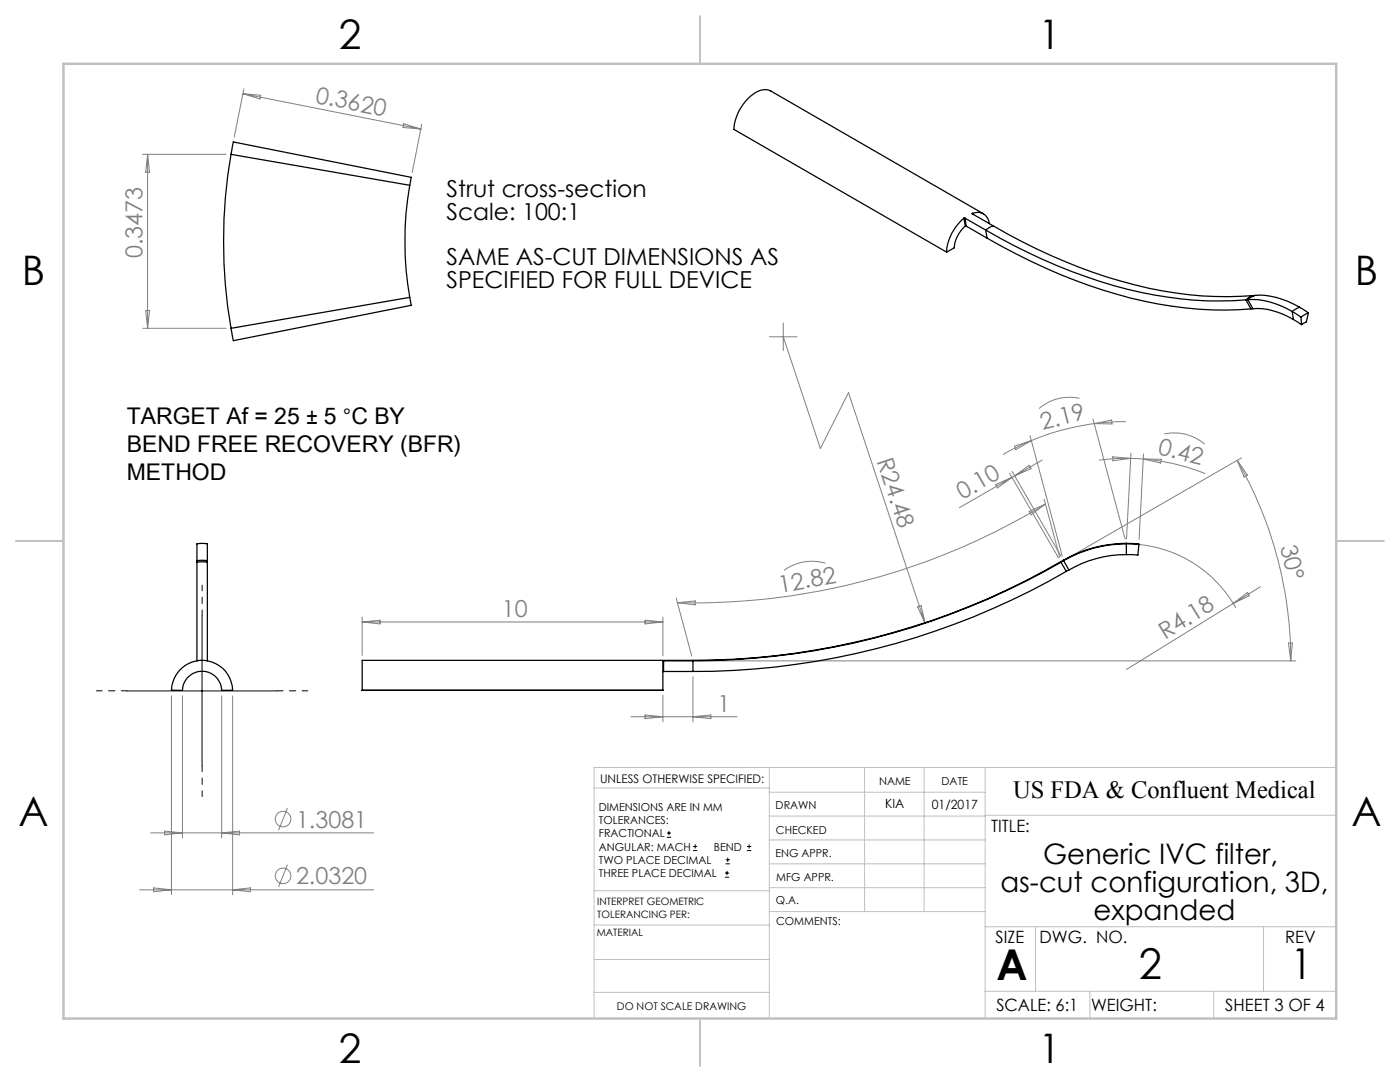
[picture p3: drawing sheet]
<svg xmlns="http://www.w3.org/2000/svg" width="279mm" height="216mm" viewBox="0 0 279 216" stroke-linecap="round" stroke-linejoin="round" font-family="sans-serif">
<g fill="none" stroke="#808080" stroke-width=".2">
<path d="M48.5 18.7l35.5 7.1M48.5 18.7l3.5 .3-.1 .8zM48.7 17.7l-2 9.6M28.5 30.8h16.6M29.5 30.8v34.7M29.5 30.8l.3 3.6h-.7zM80.6 24.7l3.4 1.1-3.6-.4zM84.2 24.8l-1.9 9.6M28.5 65.5h16.6M29.1 61.9h.7l-.3 3.6zM153.6 67.2h5.5M156.3 67.2l7.4 22.3 5.6-11.1 15.3 46"/>
<path d="M156.3 64.5v5.5M215.4 79.5a9.3 9.3 0 0 0-8 2M198.7 96.7l3.3-1.5-2.9 2.2zM201.5 94.4l9.7 16.9M202 95.2l-10.5 6.1M202 94.1l9.8 16.9M202.5 89l3.3-1.1-3.1 1.8zM202.5 95l-.5 .2M202.5 95l2.9-2.1 .4 .6zM205.6 86.9l6.4 24M205.8 87.9l-2.1 1-3.5 1.8M208 91.8l-5.5 3.2"/>
<path d="M208.4 99.6l3.1 11.6M218.1 83.6l6.4 24M218.4 84.5l3.5-.7v.8zM218.4 84.5l-3 .5a47.7 47.7 0 0 0-9.6 2.9M222.1 91.2l3.5 .3-3.5 .4zM224.7 84.1l-2.4 .1-3.9 .3M225.6 91.5l2.5 .1M225.6 91.5h-3.1l-3.2 .3M225.7 90.5l-.9 17M228.1 91.6a41.9 41.9 0 0 1 12.5 2.9M228.1 91.6l3.6 .1-.1 .7zM228.2 90.6l-.9 17"/>
<path d="M232.3 86.6a9.2 9.2 0 0 1 8.1 2M246.9 91.9l2.1 2.9-.7 .4zM246.9 91.9a80.5 80.5 0 0 1 10.7 40M247.8 91.4l-34.7 20M134.9 119.3l3.1 11.6M164.7 112.4a9.2 9.2 0 0 0-8.2 1.4M205.4 102.1l3.2-1.5-2.8 2.1zM208.6 100.6a135.5 135.5 0 0 1-73.4 19.7M225.8 108.5a24.9 24.9 0 0 1 20.8 12.8M251.5 117.1l-5.4 3.3M34.2 138.9v39.6M36.4 138.9v28.3"/>
<path d="M44.2 138.9v28.3M46.4 138.9v39.6M72.3 123.1v7.7M72.3 124.1h60M72.3 124.1l3.5-.3v.7zM128.7 123.8l3.6 .3-3.6 .4zM132.3 123.1v7.8M132.3 138.7v5.3M135.2 120.3l3.5-.4v.8zM138.3 135v9M139.3 131.9h119.3M183.1 121.1l.7-.2 .8 3.5z"/>
<path d="M246.1 120.4l-21.3 13.2M246.1 120.4l2.9-2.2 .3 .7zM257.1 128.3h.8l-.3 3.6zM125.9 143h21.2M128.7 142.7l3.6 .3-3.6 .4zM138.3 143l3.6-.3v.7zM27.9 177.6h46.7M30.1 166.2h44.5M30.7 177.2l3.5 .4-3.5 .3zM32.8 165.8l3.6 .4-3.6 .4zM44.2 166.2l3.6-.4v.8zM46.4 177.6l3.6-.4v.7z"/>
<path d="M57.4 172.5l-1.8 4.5M57.4 161.2l-1.8 4.5"/>
<circle cx="56.5" cy="174.8" r="1.56"/>
<circle cx="56.5" cy="163.4" r="1.55"/>
</g>
<g fill="none" stroke="#000" stroke-width=".2">
<path d="M25.3 137.9h30M40.3 122.9v30M133.1 167.1h.8M133.1 166.2h.8M133.5 165.8v.9M138.3 169.7h.8M138.3 168.9h.8M138.7 168.5v.8M144.7 175h.8M144.7 174.2h.8M144.8 172.4h.9M144.8 171.6h.9"/>
<path d="M145.1 173.8v.8M145.2 171.1v.9M149.1 169.7h.8M149.1 168.9h.8M149.5 168.5v.8"/>
</g>
<path d="M25.3 137.8h-6.1M40.3 122.8v-6.1M55.3 137.8h6.1M40.3 152.8v6.1" fill="none" stroke="#000" stroke-width=".2" stroke-dasharray="15.2 1.3 1.3 1.3" stroke-dashoffset="14.1"/>
<g fill="none" stroke="#c0c0c0" stroke-width=".2">
<path d="M118.6 157.2h34.9M153.5 153.1v50.1M153.5 158.1h43.1M172.5 153.1v28.8M184.4 153.1v28.8M196.6 153.1v50.1M266.7 153.1h-148.1v50.1M118.6 177.7h35M153.5 167.6h43.1M153.5 162.8h43.1M153.5 172.4h43.1M153.5 177.1h43.1"/>
<path d="M196.6 162.7h70.1M118.6 198h34.9M118.6 191.5h34.9M118.6 184.6h35M153.6 181.9h43M196.6 197.8h70.1M196.6 184.9h70.1M206.7 184.9v12.9M217.5 197.8v5.4M242.2 197.8v5.4M252.2 184.9v12.9"/>
</g>
<path d="M139.7 3.2v9.5M3.1 107.9h9.6M266.7 107.9h9.5M139.7 203.2v9.6" fill="none" stroke="#c0c0c0" stroke-width=".25"/>
<path d="M12.7 12.7h254v190.5h-254z" fill="none" stroke="#c0c0c0" stroke-width=".5"/>
<g fill="none" stroke="#000" stroke-width=".25">
<path d="M46.1 30.8a102.4 102.4 0 0 0 0 34.7M46.1 30.8l.5-2.5 35.5 7.1-.3 1.6M46.1 30.8l35.7 6.2M81.8 37a66.1 66.1 0 0 0 0 22.3M81.8 59.3l.3 1.6-35.5 7.1-.5-2.5M81.8 59.3l-35.7 6.2M192.4 43.5h.2M192.4 43.5a9.6 9.6 0 0 0-3.5 6.8M192.4 43.5l.3 1.6M192.6 43.5l4.1 2.4M192.6 43.5l.2 1.6M192.7 45.1h.1"/>
<path d="M192.7 45.1a6.4 6.4 0 0 0-2.3 4.4l-1.5 .8M192.8 45.1l4.2 2.4M194.1 42.6a2.37 2.37 0 0 1 3.3 2M194.1 42.6l4.1 2.4M194.1 42.6l-.1 .1M196.3 42.7l-42.5-24.5a3.4 3.4 0 0 0-3.9 .9 9.4 9.4 0 0 0-3.4 6.7l42.4 24.5M196.7 45.9a105.4 105.4 0 0 0 33.7 13 68.2 68.2 0 0 0 18.2 .9M196.7 45.9l.3 1.6M197 47.5a108.7 108.7 0 0 0 34.2 13.2 69.8 69.8 0 0 0 18.5 .9M198.2 45l-1.5 .9M198.2 45a100.8 100.8 0 0 0 39.1 13.8 71 71 0 0 0 12.8 .2M248.6 59.8l1.1 1.8"/>
<path d="M249 59.8a15.4 15.4 0 0 1 8.9 2.4M249 59.8l1 1.8M249 59.8h-.4M250.1 59l-.8 .3-.7 .5M250.5 58.9l-.8 .4-.7 .5M250.5 58.9a15.5 15.5 0 0 1 8.9 2.4M250.5 58.9l-.4 .1M250 61.6a14.2 14.2 0 0 1 8.1 2.1M250 61.6h-.3M257.9 62.2l1.7 1.1M257.9 62.2l.2 1.5M258.1 63.7l1.7 1.1"/>
<path d="M259.4 61.3l-1.5 .9M259.4 61.3l1.7 1.1M259.6 63.3l.2 1.5M261.1 62.4l-1.5 .9M261.1 62.4l-.4 1.8-.9 .6M39.3 112.2v19.7M39.3 112.2l1-.1 1.1 .1M39.3 111.9h2.1M39.3 111.9v-3.4l1-.1 1.1 .1v3.4M39.3 111.9v.3M41.4 112.2v19.7M41.4 111.9v.3"/>
<path d="M211.7 112.1a146.7 146.7 0 0 1-73.4 19.7M211.7 112.1v.1M211.7 112.2a147.7 147.7 0 0 1-73.4 19.7M211.7 112.2l1.1 1.8M212.2 111.8l.1 .1M212.2 111.8l-.5 .3M212.3 111.9l-.6 .3M212.3 111.9l1 1.8M212.8 114a148.4 148.4 0 0 1-74.5 20M213.3 113.7l-.5 .3M224.8 108.4a25.6 25.6 0 0 0-12.6 3.4M224.8 108.4l1.9 .1h.6v.2"/>
<path d="M224.8 108.5a24.9 24.9 0 0 0-12.5 3.4M224.8 110.7a22.9 22.9 0 0 0-11.5 3M224.8 108.5l2.5 .2M224.8 108.4v.1M224.8 108.5v2.2M227.3 108.7l-.2 2.1-2.3-.1M36.2 133.3a6.1 6.1 0 0 1 6.5-1 6.1 6.1 0 0 1 3.7 5.4l-2.2 .1a3.9 3.9 0 0 0-3.9-3.9 3.9 3.9 0 0 0-3.9 3.9l-2.2-.1a6.2 6.2 0 0 1 2-4.4zM72.3 137.7h60M132.4 131.9h-.1v5.8M132.4 134h-.1M132.4 131.9h5.9M132.4 134h5.9"/>
<path d="M132.4 131.9v2.1M138.3 131.8h-66v5.9M138.3 131.8v.1M138.3 131.9v2.1"/>
</g>
<g font-size="8.5">
<text x="198.9" y="195.5">A</text>
<text x="227.3" y="195.4">2</text>
<text x="257.6" y="195.4">1</text>
</g>
<g font-size="8.1">
<text x="67.6" y="9.7">2</text>
<text x="207.3" y="9.7">1</text>
<text x="4.4" y="57">B</text>
<text x="270.4" y="57">B</text>
<text x="3.7" y="164.9">A</text>
<text x="269.7" y="164.9">A</text>
<text x="67.6" y="212.2">2</text>
<text x="207.3" y="212.2">1</text>
</g>
<g font-size="5.6">
<text x="208.2" y="172.3">Generic IVC filter,</text>
<text x="199.6" y="178">as-cut configuration, 3D,</text>
<text x="218.2" y="183.6">expanded</text>
</g>
<text font-size="4.9" x="202.2" y="159.3">US FDA &amp; Confluent Medical</text>
<g font-size="4.7" fill="#808080">
<text x="62.8" y="20.5" transform="rotate(11 62.8 20.5)">0.3620</text>
<text x="28.5" y="51.5" transform="rotate(-90 28.5 51.5)">0.3473</text>
<text x="208.1" y="85.7" transform="rotate(-14 208.1 85.7)">2.19</text>
<text x="174.9" y="91.9" transform="rotate(72 174.9 91.9)">R24.48</text>
<text x="231" y="90.6" transform="rotate(14 231 90.6)">0.42</text>
<text x="192.1" y="99.8" transform="rotate(-30 192.1 99.8)">0.10</text>
<text x="255.5" y="109.1" transform="rotate(76 255.5 109.1)">30°</text>
<text x="155.6" y="118.3" transform="rotate(-10 155.6 118.3)">12.82</text>
<text x="100.1" y="123.1">10</text>
<text x="232.5" y="127.7" transform="rotate(-32 232.5 127.7)">R4.18</text>
<text x="143.2" y="142">1</text>
<text x="59.1" y="165.1">1.3081</text>
<text x="59.1" y="176.5">2.0320</text>
</g>
<g font-size="4.7">
<text x="89.1" y="39.4">Strut cross-section</text>
<text x="89.1" y="43.9">Scale: 100:1</text>
<text x="89.1" y="52.9">SAME AS-CUT DIMENSIONS AS</text>
<text x="89.1" y="57.5">SPECIFIED FOR FULL DEVICE</text>
</g>
<g font-size="4.6">
<text x="25.3" y="84.6">TARGET Af = 25 ± 5 °C BY</text>
<text x="25.3" y="90.2">BEND FREE RECOVERY (BFR)</text>
<text x="25.3" y="95.8">METHOD</text>
</g>
<g font-size="3.4">
<text x="197.8" y="166">TITLE:</text>
<text x="198.7" y="188.1">SIZE</text>
<text x="207.5" y="188.1">DWG. NO.</text>
<text x="256.5" y="188.2">REV</text>
<text x="198.8" y="201.7">SCALE: 6:1</text>
<text x="217.7" y="201.8">WEIGHT:</text>
<text x="244.5" y="201.7">SHEET 3 OF 4</text>
</g>
<g font-size="2.5">
<text x="176.7" y="161.3">KIA</text>
<text x="186" y="161.4">01/2017</text>
</g>
<text font-size="2.4" x="119.8" y="156.2">UNLESS OTHERWISE SPECIFIED:</text>
<g font-size="2.2">
<text x="119.5" y="161.8">DIMENSIONS ARE IN MM</text>
<text x="154.8" y="161.4">DRAWN</text>
<text x="175.4" y="156.6">NAME</text>
<text x="187.9" y="156.7">DATE</text>
<text x="119.5" y="164.4">TOLERANCES:</text>
<text x="119.5" y="167.1">FRACTIONAL</text>
<text x="154.9" y="166.3">CHECKED</text>
<text x="119.5" y="169.7">ANGULAR: MACH</text>
<text x="119.5" y="172.4">TWO PLACE DECIMAL</text>
<text x="142.5" y="169.7">BEND</text>
<text x="154.8" y="171">ENG APPR.</text>
<text x="119.5" y="175">THREE PLACE DECIMAL</text>
<text x="154.9" y="175.7">MFG APPR.</text>
<text x="154.9" y="180.4">Q.A.</text>
<text x="154.9" y="184.6">COMMENTS:</text>
</g>
<text font-size="2.1" x="123.1" y="201.6">DO NOT SCALE DRAWING</text>
<g font-size="2">
<text x="119.2" y="180.6">INTERPRET GEOMETRIC</text>
<text x="119.2" y="183.1">TOLERANCING PER:</text>
<text x="119.1" y="186.7">MATERIAL</text>
</g>
</svg>
